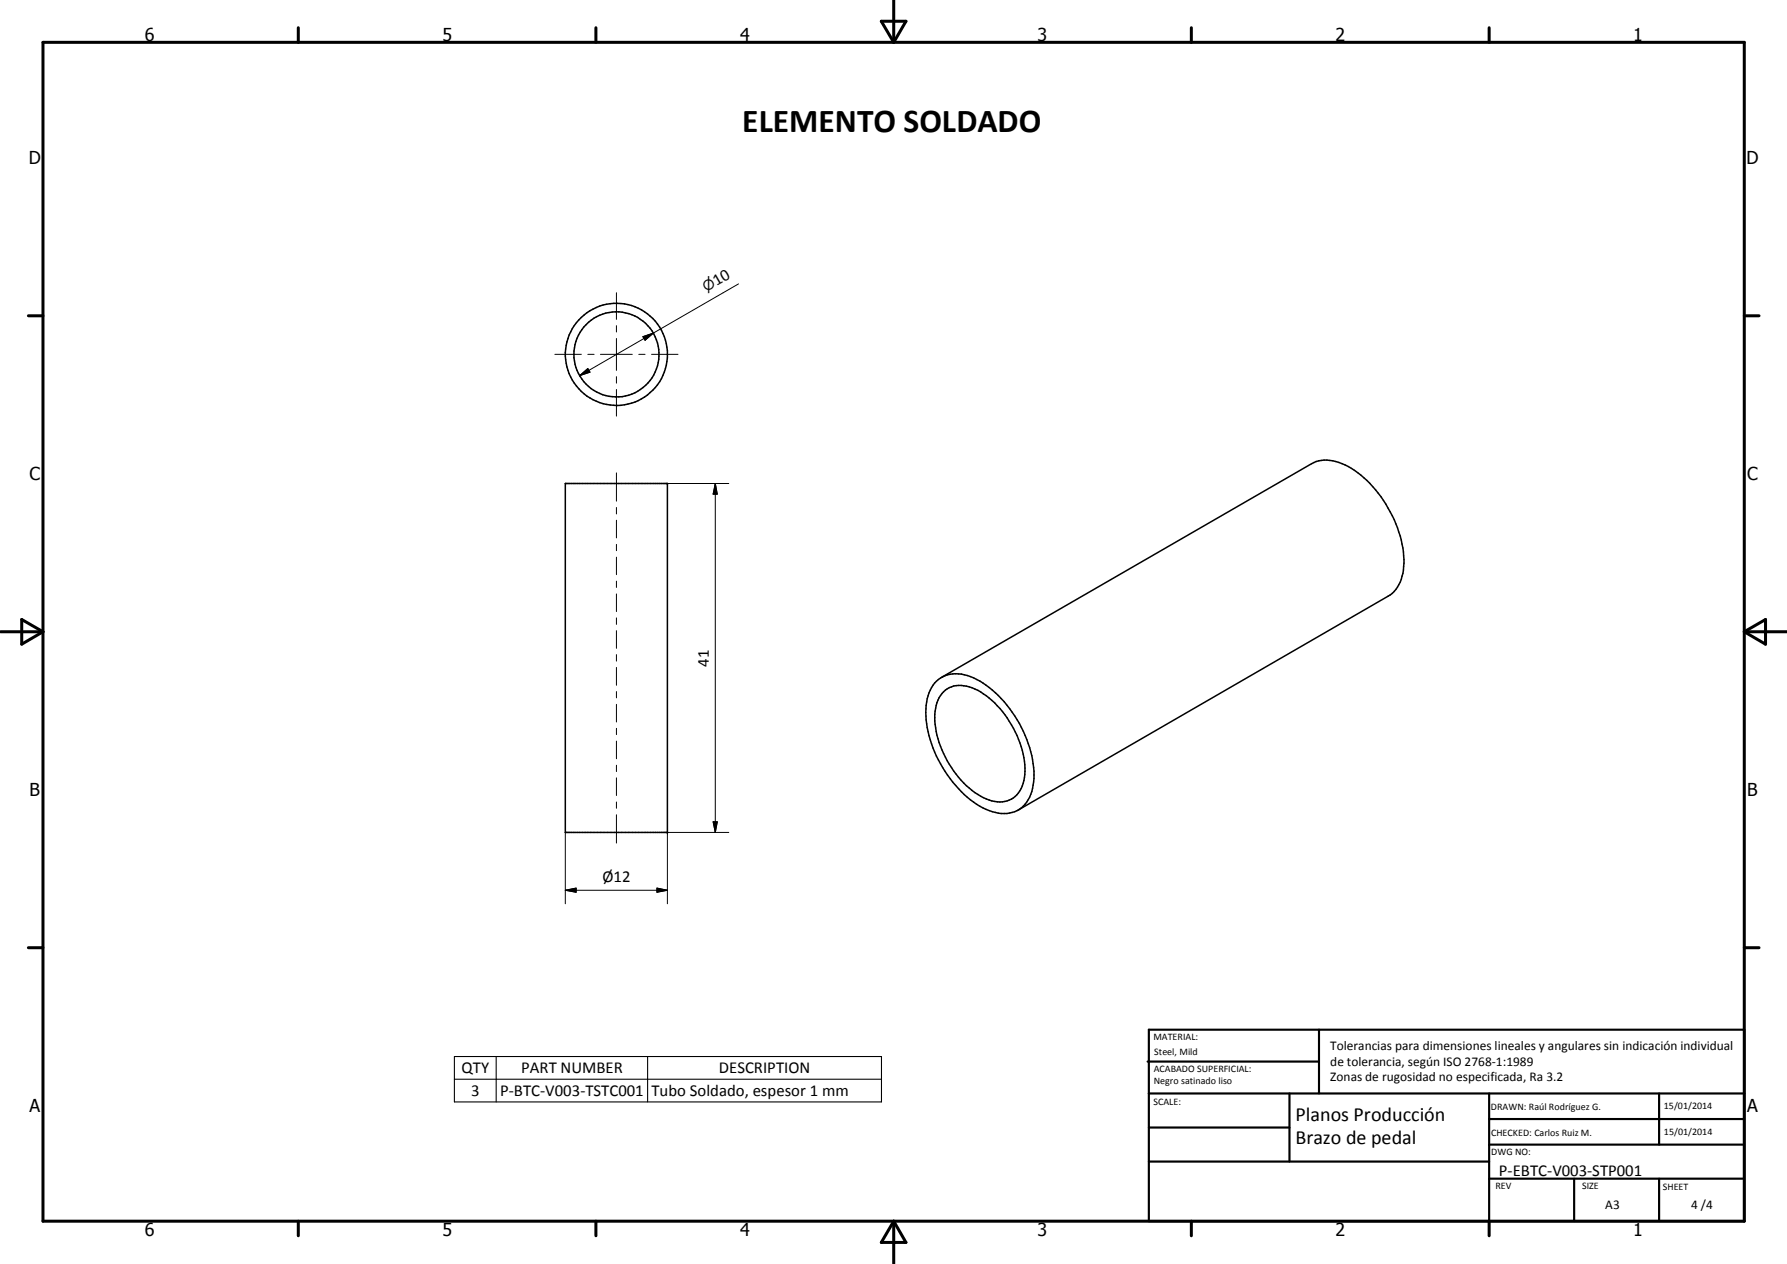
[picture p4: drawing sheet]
<svg xmlns="http://www.w3.org/2000/svg" width="420mm" height="297mm" viewBox="0 0 420 297" stroke-linecap="round" stroke-linejoin="round" font-family="sans-serif">
<g fill="#000">
<circle cx="156.9" cy="113.6" r=".18"/>
<circle cx="156.9" cy="195.6" r=".18"/>
</g>
<g fill="none" stroke="#000" stroke-width=".35">
<path d="M132.9 113.6h24v82h-24zM221.4 159.2l87-50.2a8.3 8.3 0 0 1 7.9 .3 25.6 25.6 0 0 1 11.1 11.9 23.3 23.3 0 0 1 2.4 13.5 7.7 7.7 0 0 1-3.5 5.4l-86.9 50.3M219.7 160.5a7.1 7.1 0 0 1 8.5-1.5 24 24 0 0 1 11.5 11 23 23 0 0 1 3.1 15.3 6.8 6.8 0 0 1-9.5 5.5 21.1 21.1 0 0 1-10.5-8.6 26 26 0 0 1-5-16.4 9.6 9.6 0 0 1 1.9-5.3zM221.9 162.6a6.1 6.1 0 0 1 6.6-1 20 20 0 0 1 9.8 9.6 18.1 18.1 0 0 1 2.3 12.9 5.7 5.7 0 0 1-8 3.9 20.4 20.4 0 0 1-10.7-10.9 16.2 16.2 0 0 1-1.4-12.6z"/>
<circle cx="144.9" cy="83.3" r="10"/>
<circle cx="145" cy="83.3" r="12"/>
</g>
<g fill="none" stroke="#000" stroke-width=".71">
<path d="M10.1 9.9h400v277.1h-400zM70.1 6.5v3.4M140.1 6.5v3.4M207.2 5h5.8l-2.9 4.9zM210.1 0v9.9M280.1 6.5v3.4M350.1 6.5v3.4M6.7 74.2h3.4M410.1 74.2h3.5M.1 148.5h10M5.1 145.6l5 2.9-5 2.9zM410.1 148.5h10"/>
<path d="M410.1 148.5l5-2.9v5.8zM6.7 222.7h3.4M410.1 222.7h3.5M70.1 287v3.4M140.1 287v3.4M210.1 287v10M210.1 287l2.9 5h-5.8zM280.1 287v3.4M350.1 287v3.4"/>
</g>
<g fill="none" stroke="#000" stroke-width=".51">
<path d="M269.8 249.5h40.3M270.1 242h140v45h-140zM270.1 257h140M303.2 257v16M310.1 242v15M350.1 257v30M390.1 257v12M270.1 265h33.1M270.1 273h80M350.1 277h60M350.1 269h60M350.1 263h60"/>
<path d="M370.1 277v10M390.1 277v10"/>
</g>
<path d="M106.8 248.3h100.5v10.7h-100.5zM106.8 253.6h100.5M116.7 248.3v10.7M152.3 248.3v10.7" fill="none" stroke="#000" stroke-width=".25"/>
<g fill="none" stroke="#000" stroke-width=".24">
<path d="M144.9 68.8v6.3M144.9 76.5v1.5M144.9 79.5v7.5M151.2 79.1l2.4-.8-1.9 1.7zM153.6 78.3l-17.3 10M173.6 66.7l-20 11.6M130.5 83.3h6.2M136.3 88.3l1.9-1.7 .5 .9zM138.2 83.3h1.5M141.2 83.3h7.5M144.9 88.5v1.5M144.9 91.5v6.3"/>
<path d="M150.2 83.3h1.5M153.2 83.3h6.2M144.9 111.1v6.7M144.9 119.3v1.5M156.9 113.6h14.5M168.2 113.6l.4 2.5h-.9zM168.2 113.6v82M144.9 122.3v4.1M144.9 127.9v1.5M144.9 130.9v4.1M144.9 136.6v1.4M144.9 139.6v4.1"/>
<path d="M144.9 145.2v1.5M144.9 148.2v4.2M144.9 153.8v1.6M144.9 156.8v4.2M144.9 162.5v1.5M144.9 165.5v4.2M144.9 171.2v1.4M144.9 174.2v4.1M144.9 179.8v1.5M132.9 195.6v16.8M144.9 182.8v4.1M144.9 188.5v1.4"/>
<path d="M144.9 191.5v6.6M167.7 193.1h.9l-.4 2.5zM171.4 195.6h-14.5v16.8M132.9 209.2l2.6-.5v1zM132.9 209.2h24M154.5 208.7l2.4 .5-2.4 .5z"/>
</g>
<path d="M151.2 79.1l2.4-.8-1.9 1.7zM136.3 88.3l1.9-1.7 .5 .9zM168.2 113.6l.4 2.5h-.9zM167.7 193.1h.9l-.4 2.5zM132.9 209.2l2.6-.5v1zM154.5 208.7l2.4 .5-2.4 .5z" fill="#000"/>
<text font-size="7.9" x="174.5" y="30.9">ELEMENTO SOLDADO</text>
<g font-size="4.7">
<text x="304.6" y="263.5">Planos Producción</text>
<text x="304.6" y="268.9">Brazo de pedal</text>
</g>
<g font-size="4.2">
<text x="34" y="9.6">6</text>
<text x="104" y="9.6">5</text>
<text x="174" y="9.6">4</text>
<text x="244" y="9.6">3</text>
<text x="314" y="9.6">2</text>
<text x="384" y="9.6">1</text>
<text x="6.8" y="38.7">D</text>
<text x="410.6" y="38.7">D</text>
<text x="7" y="112.9">C</text>
<text x="410.8" y="112.9">C</text>
<text x="7" y="187.1">B</text>
<text x="410.8" y="187.1">B</text>
<text x="7" y="261.4">A</text>
<text x="410.8" y="261.4">A</text>
<text x="34" y="290.4">6</text>
<text x="104" y="290.4">5</text>
<text x="174" y="290.4">4</text>
<text x="244" y="290.4">3</text>
<text x="314" y="290.4">2</text>
<text x="384" y="290.4">1</text>
</g>
<g font-size="3.9">
<text x="168.5" y="67.2" transform="rotate(-30 168.5 67.2)">10</text>
<text x="166.7" y="156.6" transform="rotate(-90 166.7 156.6)">41</text>
<text x="141.7" y="207.3">Ø12</text>
<text x="108.5" y="252.2">QTY</text>
<text x="110.8" y="257.6">3</text>
<text x="117.6" y="257.6">P-BTC-V003-TSTC001</text>
<text x="122.5" y="252.2">PART NUMBER</text>
<text x="153.2" y="257.6">Tubo Soldado, espesor 1 mm</text>
<text x="169" y="252.2">DESCRIPTION</text>
<text x="352.4" y="276.3">P-EBTC-V003-STP001</text>
</g>
<text font-size="3.3" x="166.1" y="68.7" transform="rotate(-30 166.1 68.7)">n</text>
<g font-size="3.1">
<text x="312.7" y="246.8">Tolerancias para dimensiones lineales y angulares sin indicación individual</text>
<text x="312.7" y="250.4">de tolerancia, según ISO 2768-1:1989</text>
<text x="312.7" y="254">Zonas de rugosidad no especificada, Ra 3.2</text>
<text x="377.4" y="284.1">A3</text>
<text x="397.6" y="284.2">4 /4</text>
</g>
<g font-size="2.4">
<text x="271.2" y="244.4">MATERIAL:</text>
<text x="271.3" y="252">ACABADO SUPERFICIAL:</text>
<text x="271.4" y="247.9">Steel, Mild</text>
<text x="271.3" y="254.6">Negro satinado liso</text>
<text x="271.2" y="259.7">SCALE:</text>
<text x="350.6" y="260.8">DRAWN: Raúl Rodríguez G.</text>
<text x="391.2" y="260.6">15/01/2014</text>
<text x="350.6" y="267">CHECKED: Carlos Ruiz M.</text>
<text x="391.2" y="266.7">15/01/2014</text>
<text x="350.6" y="271.4">DWG NO:</text>
<text x="351.6" y="279.3">REV</text>
<text x="372" y="279.4">SIZE</text>
<text x="391" y="279.6">SHEET</text>
</g>
</svg>
